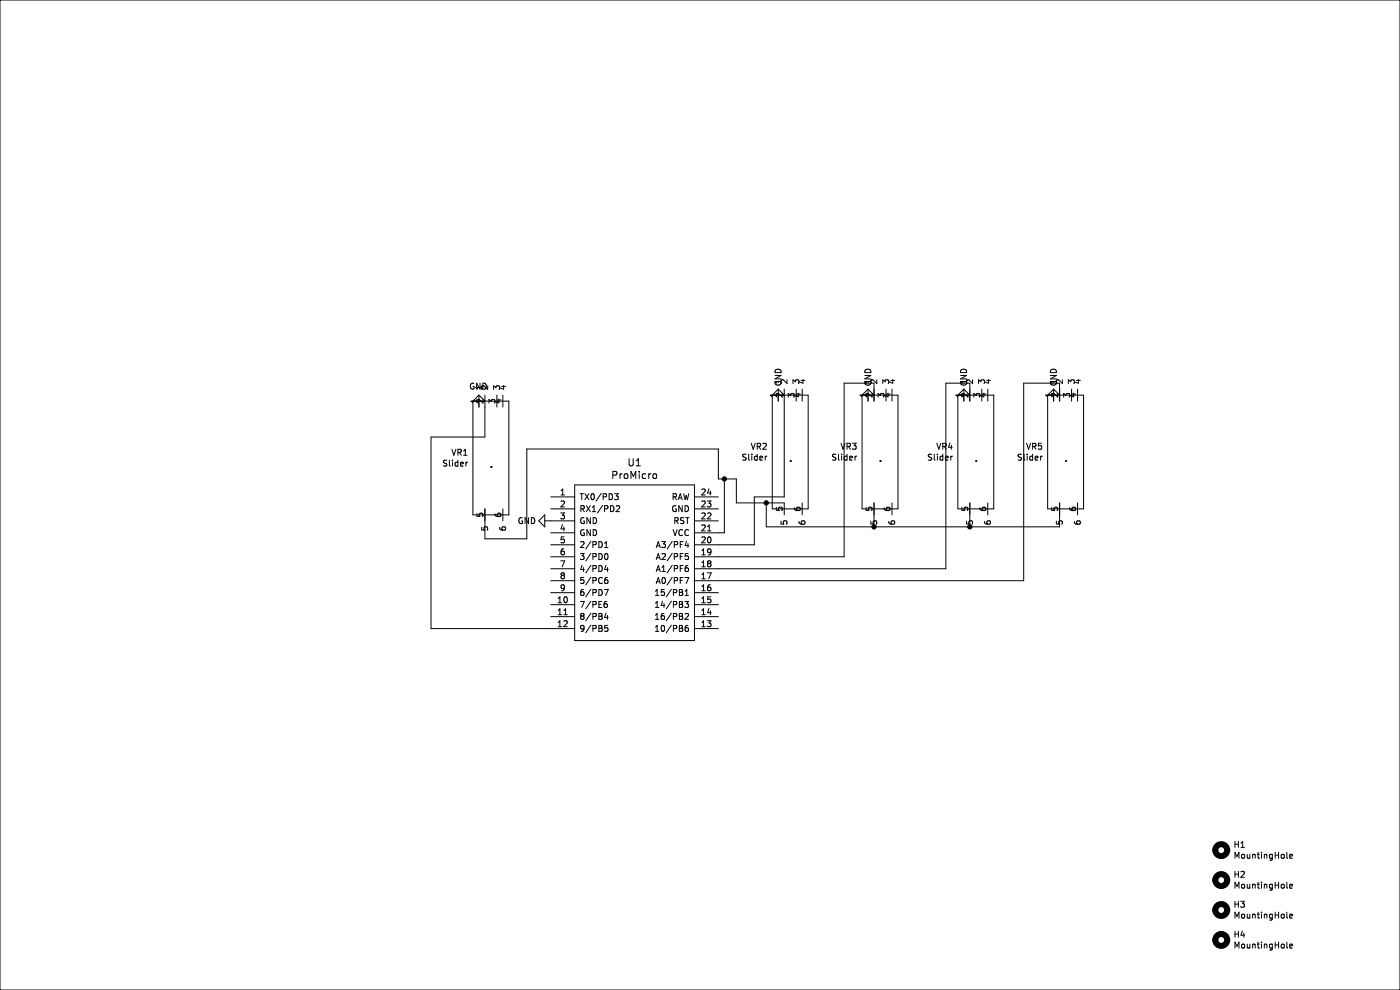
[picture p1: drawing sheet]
(kicad_sch (version 20230121) (generator eeschema)

 (paper "A4")

 (lib_symbols
  (symbol "Mechanical:MountingHole" (pin_names (offset 1.016)) (in_bom yes) (on_board yes)
   (property "Reference" "H" (at 0 5.08 0) (effects (font (size 1.27 1.27))))
   (property "Value" "MountingHole" (at 0 3.175 0) (effects (font (size 1.27 1.27))))
   (property "Footprint" "" (at 0 0 0) (effects (font (size 1.27 1.27)) hide))
   (property "Datasheet" "~" (at 0 0 0) (effects (font (size 1.27 1.27)) hide))
   (symbol "MountingHole_0_1"
    (circle (center 0 0) (radius 1.27) (stroke (width 1.27) (type default)) (fill (type none)))))
  (symbol "latest Auro-deej-rescue:ProMicro-keebio" (pin_names (offset 1.016)) (in_bom yes) (on_board yes)
   (property "Reference" "U" (at 0 0 0) (effects (font (size 1.524 1.524))))
   (property "Value" "keebio_ProMicro" (at 0 -19.05 0) (effects (font (size 1.524 1.524))))
   (property "Footprint" "" (at 26.67 -63.5 90) (effects (font (size 1.524 1.524)) hide))
   (property "Datasheet" "" (at 26.67 -63.5 90) (effects (font (size 1.524 1.524)) hide))
   (symbol "ProMicro-keebio_0_1"
    (rectangle (start -12.7 -16.51) (end 12.7 16.51) (stroke (width 0) (type solid)) (fill (type none))))
   (symbol "ProMicro-keebio_1_1"
    (pin input line (at -17.78 13.97 0) (length 5.08) (name "TX0/PD3" (effects (font (size 1.27 1.27)))) (number "1" (effects (font (size 1.27 1.27)))))
    (pin input line (at -17.78 -8.89 0) (length 5.08) (name "7/PE6" (effects (font (size 1.27 1.27)))) (number "10" (effects (font (size 1.27 1.27)))))
    (pin input line (at -17.78 -11.43 0) (length 5.08) (name "8/PB4" (effects (font (size 1.27 1.27)))) (number "11" (effects (font (size 1.27 1.27)))))
    (pin input line (at -17.78 -13.97 0) (length 5.08) (name "9/PB5" (effects (font (size 1.27 1.27)))) (number "12" (effects (font (size 1.27 1.27)))))
    (pin input line (at 17.78 -13.97 180) (length 5.08) (name "10/PB6" (effects (font (size 1.27 1.27)))) (number "13" (effects (font (size 1.27 1.27)))))
    (pin input line (at 17.78 -11.43 180) (length 5.08) (name "16/PB2" (effects (font (size 1.27 1.27)))) (number "14" (effects (font (size 1.27 1.27)))))
    (pin input line (at 17.78 -8.89 180) (length 5.08) (name "14/PB3" (effects (font (size 1.27 1.27)))) (number "15" (effects (font (size 1.27 1.27)))))
    (pin input line (at 17.78 -6.35 180) (length 5.08) (name "15/PB1" (effects (font (size 1.27 1.27)))) (number "16" (effects (font (size 1.27 1.27)))))
    (pin input line (at 17.78 -3.81 180) (length 5.08) (name "A0/PF7" (effects (font (size 1.27 1.27)))) (number "17" (effects (font (size 1.27 1.27)))))
    (pin input line (at 17.78 -1.27 180) (length 5.08) (name "A1/PF6" (effects (font (size 1.27 1.27)))) (number "18" (effects (font (size 1.27 1.27)))))
    (pin input line (at 17.78 1.27 180) (length 5.08) (name "A2/PF5" (effects (font (size 1.27 1.27)))) (number "19" (effects (font (size 1.27 1.27)))))
    (pin input line (at -17.78 11.43 0) (length 5.08) (name "RX1/PD2" (effects (font (size 1.27 1.27)))) (number "2" (effects (font (size 1.27 1.27)))))
    (pin input line (at 17.78 3.81 180) (length 5.08) (name "A3/PF4" (effects (font (size 1.27 1.27)))) (number "20" (effects (font (size 1.27 1.27)))))
    (pin input line (at 17.78 6.35 180) (length 5.08) (name "VCC" (effects (font (size 1.27 1.27)))) (number "21" (effects (font (size 1.27 1.27)))))
    (pin input line (at 17.78 8.89 180) (length 5.08) (name "RST" (effects (font (size 1.27 1.27)))) (number "22" (effects (font (size 1.27 1.27)))))
    (pin input line (at 17.78 11.43 180) (length 5.08) (name "GND" (effects (font (size 1.27 1.27)))) (number "23" (effects (font (size 1.27 1.27)))))
    (pin input line (at 17.78 13.97 180) (length 5.08) (name "RAW" (effects (font (size 1.27 1.27)))) (number "24" (effects (font (size 1.27 1.27)))))
    (pin input line (at -17.78 8.89 0) (length 5.08) (name "GND" (effects (font (size 1.27 1.27)))) (number "3" (effects (font (size 1.27 1.27)))))
    (pin input line (at -17.78 6.35 0) (length 5.08) (name "GND" (effects (font (size 1.27 1.27)))) (number "4" (effects (font (size 1.27 1.27)))))
    (pin input line (at -17.78 3.81 0) (length 5.08) (name "2/PD1" (effects (font (size 1.27 1.27)))) (number "5" (effects (font (size 1.27 1.27)))))
    (pin input line (at -17.78 1.27 0) (length 5.08) (name "3/PD0" (effects (font (size 1.27 1.27)))) (number "6" (effects (font (size 1.27 1.27)))))
    (pin input line (at -17.78 -1.27 0) (length 5.08) (name "4/PD4" (effects (font (size 1.27 1.27)))) (number "7" (effects (font (size 1.27 1.27)))))
    (pin input line (at -17.78 -3.81 0) (length 5.08) (name "5/PC6" (effects (font (size 1.27 1.27)))) (number "8" (effects (font (size 1.27 1.27)))))
    (pin input line (at -17.78 -6.35 0) (length 5.08) (name "6/PD7" (effects (font (size 1.27 1.27)))) (number "9" (effects (font (size 1.27 1.27)))))))
  (symbol "power:GND" (power) (pin_names (offset 0)) (in_bom yes) (on_board yes)
   (property "Reference" "#PWR" (at 0 -6.35 0) (effects (font (size 1.27 1.27)) hide))
   (property "Value" "GND" (at 0 -3.81 0) (effects (font (size 1.27 1.27))))
   (property "Footprint" "" (at 0 0 0) (effects (font (size 1.27 1.27)) hide))
   (property "Datasheet" "" (at 0 0 0) (effects (font (size 1.27 1.27)) hide))
   (symbol "GND_0_1"
    (polyline (pts (xy 0 0) (xy 0 -1.27) (xy 1.27 -1.27) (xy 0 -2.54) (xy -1.27 -1.27) (xy 0 -1.27)) (stroke (width 0) (type default)) (fill (type none))))
   (symbol "GND_1_1"
    (pin power_in line (at 0 0 270) (length 0) hide (name "GND" (effects (font (size 1.27 1.27)))) (number "1" (effects (font (size 1.27 1.27)))))))
  (symbol "slider-deej:Slider" (pin_names (offset 1.016)) (in_bom yes) (on_board yes)
   (property "Reference" "VR" (at 5.08 -1.27 0) (effects (font (size 1.27 1.27))))
   (property "Value" "Slider" (at -12.7 -7.62 0) (effects (font (size 1.27 1.27))))
   (property "Footprint" "" (at -6.35 -6.35 0) (effects (font (size 1.27 1.27)) hide))
   (property "Datasheet" "" (at -6.35 -6.35 0) (effects (font (size 1.27 1.27)) hide))
   (symbol "Slider_0_1"
    (rectangle (start 7.62 -1.27) (end 15.24 -25.4) (stroke (width 0) (type solid)) (fill (type none)))
    (rectangle (start 11.43 -11.43) (end 11.43 -11.43) (stroke (width 0) (type solid)) (fill (type none))))
   (symbol "Slider_1_1"
    (pin input line (at 8.89 -24.13 270) (length 2.54) (name "1" (effects (font (size 1.27 1.27)))) (number "1" (effects (font (size 1.27 1.27)))))
    (pin output line (at 10.16 -24.13 270) (length 2.54) (name "2" (effects (font (size 1.27 1.27)))) (number "2" (effects (font (size 1.27 1.27)))))
    (pin input line (at 12.7 -24.13 270) (length 2.54) (name "3" (effects (font (size 1.27 1.27)))) (number "3" (effects (font (size 1.27 1.27)))))
    (pin output line (at 13.97 -24.13 270) (length 2.54) (name "4" (effects (font (size 1.27 1.27)))) (number "4" (effects (font (size 1.27 1.27)))))
    (pin input line (at 10.16 -2.54 90) (length 2.54) (name "5" (effects (font (size 1.27 1.27)))) (number "5" (effects (font (size 1.27 1.27)))))
    (pin input line (at 13.97 -2.54 90) (length 2.54) (name "6" (effects (font (size 1.27 1.27)))) (number "6" (effects (font (size 1.27 1.27))))))))

 (junction (at 185.42 111.76) (diameter 0) (color 0 0 0 0))
 (junction (at 153.67 101.6) (diameter 0) (color 0 0 0 0))
 (junction (at 162.56 106.68) (diameter 0) (color 0 0 0 0))
 (junction (at 205.74 111.76) (diameter 0) (color 0 0 0 0))

 (wire (pts (xy 102.87 92.71) (xy 91.44 92.71)) (stroke (width 0) (type default)))
 (wire (pts (xy 179.07 81.28) (xy 185.42 81.28)) (stroke (width 0) (type default)))
 (wire (pts (xy 217.17 81.28) (xy 224.79 81.28)) (stroke (width 0) (type default)))
 (wire (pts (xy 156.21 106.68) (xy 156.21 101.6)) (stroke (width 0) (type default)))
 (wire (pts (xy 111.76 114.3) (xy 111.76 95.25)) (stroke (width 0) (type default)))
 (wire (pts (xy 205.74 106.68) (xy 205.74 111.76)) (stroke (width 0) (type default)))
 (wire (pts (xy 200.66 81.28) (xy 205.74 81.28)) (stroke (width 0) (type default)))
 (wire (pts (xy 166.37 105.41) (xy 160.02 105.41)) (stroke (width 0) (type default)))
 (wire (pts (xy 166.37 106.68) (xy 162.56 106.68)) (stroke (width 0) (type default)))
 (wire (pts (xy 162.56 106.68) (xy 156.21 106.68)) (stroke (width 0) (type default)))
 (wire (pts (xy 162.56 111.76) (xy 162.56 106.68)) (stroke (width 0) (type default)))
 (wire (pts (xy 185.42 106.68) (xy 185.42 111.76)) (stroke (width 0) (type default)))
 (wire (pts (xy 205.74 81.28) (xy 205.74 85.09)) (stroke (width 0) (type default)))
 (wire (pts (xy 166.37 85.09) (xy 166.37 105.41)) (stroke (width 0) (type default)))
 (wire (pts (xy 152.4 123.19) (xy 217.17 123.19)) (stroke (width 0) (type default)))
 (wire (pts (xy 102.87 107.95) (xy 102.87 114.3)) (stroke (width 0) (type default)))
 (wire (pts (xy 91.44 92.71) (xy 91.44 133.35)) (stroke (width 0) (type default)))
 (wire (pts (xy 160.02 115.57) (xy 152.4 115.57)) (stroke (width 0) (type default)))
 (wire (pts (xy 111.76 95.25) (xy 152.4 95.25)) (stroke (width 0) (type default)))
 (wire (pts (xy 102.87 114.3) (xy 111.76 114.3)) (stroke (width 0) (type default)))
 (wire (pts (xy 102.87 86.36) (xy 102.87 92.71)) (stroke (width 0) (type default)))
 (wire (pts (xy 205.74 111.76) (xy 185.42 111.76)) (stroke (width 0) (type default)))
 (wire (pts (xy 217.17 123.19) (xy 217.17 81.28)) (stroke (width 0) (type default)))
 (wire (pts (xy 153.67 101.6) (xy 152.4 101.6)) (stroke (width 0) (type default)))
 (wire (pts (xy 152.4 118.11) (xy 179.07 118.11)) (stroke (width 0) (type default)))
 (wire (pts (xy 224.79 106.68) (xy 224.79 111.76)) (stroke (width 0) (type default)))
 (wire (pts (xy 179.07 118.11) (xy 179.07 81.28)) (stroke (width 0) (type default)))
 (wire (pts (xy 200.66 120.65) (xy 200.66 81.28)) (stroke (width 0) (type default)))
 (wire (pts (xy 224.79 81.28) (xy 224.79 85.09)) (stroke (width 0) (type default)))
 (wire (pts (xy 160.02 105.41) (xy 160.02 115.57)) (stroke (width 0) (type default)))
 (wire (pts (xy 185.42 111.76) (xy 162.56 111.76)) (stroke (width 0) (type default)))
 (wire (pts (xy 153.67 101.6) (xy 153.67 113.03)) (stroke (width 0) (type default)))
 (wire (pts (xy 224.79 111.76) (xy 205.74 111.76)) (stroke (width 0) (type default)))
 (wire (pts (xy 152.4 95.25) (xy 152.4 101.6)) (stroke (width 0) (type default)))
 (wire (pts (xy 156.21 101.6) (xy 153.67 101.6)) (stroke (width 0) (type default)))
 (wire (pts (xy 91.44 133.35) (xy 116.84 133.35)) (stroke (width 0) (type default)))
 (wire (pts (xy 152.4 113.03) (xy 153.67 113.03)) (stroke (width 0) (type default)))
 (wire (pts (xy 152.4 120.65) (xy 200.66 120.65)) (stroke (width 0) (type default)))
 (wire (pts (xy 185.42 81.28) (xy 185.42 85.09)) (stroke (width 0) (type default)))

 (symbol (lib_id "power:GND") (at 116.84 110.49 270) (unit 1) (in_bom yes) (on_board yes) (dnp no)
  (property "Reference" "#PWR0101" (at 110.49 110.49 0) (effects (font (size 1.27 1.27)) hide))
  (property "Value" "GND" (at 111.76 110.49 90) (effects (font (size 1.27 1.27))))
  (property "Footprint" "" (at 116.84 110.49 0) (effects (font (size 1.27 1.27)) hide))
  (property "Datasheet" "" (at 116.84 110.49 0) (effects (font (size 1.27 1.27)) hide)) (pin "1")
  (instances (project "latest Auro-deej" (path "" (reference "#PWR0101") (unit 1))) (project "Deej" (path "" (reference "#PWR02") (unit 1)))))

 (symbol (lib_id "power:GND") (at 204.47 85.09 180) (unit 1) (in_bom yes) (on_board yes) (dnp no)
  (property "Reference" "#PWR0105" (at 204.47 78.74 0) (effects (font (size 1.27 1.27)) hide))
  (property "Value" "GND" (at 204.47 80.01 90) (effects (font (size 1.27 1.27))))
  (property "Footprint" "" (at 204.47 85.09 0) (effects (font (size 1.27 1.27)) hide))
  (property "Datasheet" "" (at 204.47 85.09 0) (effects (font (size 1.27 1.27)) hide)) (pin "1")
  (instances (project "latest Auro-deej" (path "" (reference "#PWR0105") (unit 1))) (project "Deej" (path "" (reference "#PWR05") (unit 1)))))

 (symbol (lib_id "power:GND") (at 101.6 86.36 180) (unit 1) (in_bom yes) (on_board yes) (dnp no)
  (property "Reference" "#PWR0102" (at 101.6 80.01 0) (effects (font (size 1.27 1.27)) hide))
  (property "Value" "GND" (at 101.473 81.9658 0) (effects (font (size 1.27 1.27))))
  (property "Footprint" "" (at 101.6 86.36 0) (effects (font (size 1.27 1.27)) hide))
  (property "Datasheet" "" (at 101.6 86.36 0) (effects (font (size 1.27 1.27)) hide)) (pin "1")
  (instances (project "latest Auro-deej" (path "" (reference "#PWR0102") (unit 1))) (project "Deej" (path "" (reference "#PWR01") (unit 1)))))

 (symbol (lib_id "slider-deej:Slider") (at 214.63 109.22 0) (mirror x) (unit 1) (in_bom yes) (on_board yes) (dnp no)
  (property "Reference" "VR5" (at 221.3102 94.7166 0) (effects (font (size 1.27 1.27)) (justify right)))
  (property "Value" "Slider" (at 221.3102 97.028 0) (effects (font (size 1.27 1.27)) (justify right)))
  (property "Footprint" "Auro-deej:Fdeej-slider" (at 208.28 102.87 0) (effects (font (size 1.27 1.27)) hide))
  (property "Datasheet" "" (at 208.28 102.87 0) (effects (font (size 1.27 1.27)) hide)) (pin "1") (pin "2") (pin "3") (pin "4") (pin "5") (pin "6")
  (instances (project "latest Auro-deej" (path "" (reference "VR5") (unit 1))) (project "Deej" (path "" (reference "VR5") (unit 1)))))

 (symbol (lib_id "Mechanical:MountingHole") (at 259.08 186.69 0) (unit 1) (in_bom yes) (on_board yes) (dnp no)
  (property "Reference" "H2" (at 261.62 185.5216 0) (effects (font (size 1.27 1.27)) (justify left)))
  (property "Value" "MountingHole" (at 261.62 187.833 0) (effects (font (size 1.27 1.27)) (justify left)))
  (property "Footprint" "MountingHole:MountingHole_4.3mm_M4_ISO7380" (at 259.08 186.69 0) (effects (font (size 1.27 1.27)) hide))
  (property "Datasheet" "~" (at 259.08 186.69 0) (effects (font (size 1.27 1.27)) hide))
  (instances (project "latest Auro-deej" (path "" (reference "H2") (unit 1))) (project "Deej" (path "" (reference "H2") (unit 1)))))

 (symbol (lib_id "power:GND") (at 184.15 85.09 180) (unit 1) (in_bom yes) (on_board yes) (dnp no)
  (property "Reference" "#PWR0104" (at 184.15 78.74 0) (effects (font (size 1.27 1.27)) hide))
  (property "Value" "GND" (at 184.15 80.01 90) (effects (font (size 1.27 1.27))))
  (property "Footprint" "" (at 184.15 85.09 0) (effects (font (size 1.27 1.27)) hide))
  (property "Datasheet" "" (at 184.15 85.09 0) (effects (font (size 1.27 1.27)) hide)) (pin "1")
  (instances (project "latest Auro-deej" (path "" (reference "#PWR0104") (unit 1))) (project "Deej" (path "" (reference "#PWR04") (unit 1)))))

 (symbol (lib_id "power:GND") (at 223.52 85.09 180) (unit 1) (in_bom yes) (on_board yes) (dnp no)
  (property "Reference" "#PWR0106" (at 223.52 78.74 0) (effects (font (size 1.27 1.27)) hide))
  (property "Value" "GND" (at 223.52 80.01 90) (effects (font (size 1.27 1.27))))
  (property "Footprint" "" (at 223.52 85.09 0) (effects (font (size 1.27 1.27)) hide))
  (property "Datasheet" "" (at 223.52 85.09 0) (effects (font (size 1.27 1.27)) hide)) (pin "1")
  (instances (project "latest Auro-deej" (path "" (reference "#PWR0106") (unit 1))) (project "Deej" (path "" (reference "#PWR06") (unit 1)))))

 (symbol (lib_id "power:GND") (at 165.1 85.09 180) (unit 1) (in_bom yes) (on_board yes) (dnp no)
  (property "Reference" "#PWR0103" (at 165.1 78.74 0) (effects (font (size 1.27 1.27)) hide))
  (property "Value" "GND" (at 165.1 80.01 90) (effects (font (size 1.27 1.27))))
  (property "Footprint" "" (at 165.1 85.09 0) (effects (font (size 1.27 1.27)) hide))
  (property "Datasheet" "" (at 165.1 85.09 0) (effects (font (size 1.27 1.27)) hide)) (pin "1")
  (instances (project "latest Auro-deej" (path "" (reference "#PWR0103") (unit 1))) (project "Deej" (path "" (reference "#PWR03") (unit 1)))))

 (symbol (lib_id "Mechanical:MountingHole") (at 259.08 193.04 0) (unit 1) (in_bom yes) (on_board yes) (dnp no)
  (property "Reference" "H3" (at 261.62 191.8716 0) (effects (font (size 1.27 1.27)) (justify left)))
  (property "Value" "MountingHole" (at 261.62 194.183 0) (effects (font (size 1.27 1.27)) (justify left)))
  (property "Footprint" "MountingHole:MountingHole_4.3mm_M4_ISO7380" (at 259.08 193.04 0) (effects (font (size 1.27 1.27)) hide))
  (property "Datasheet" "~" (at 259.08 193.04 0) (effects (font (size 1.27 1.27)) hide))
  (instances (project "latest Auro-deej" (path "" (reference "H3") (unit 1))) (project "Deej" (path "" (reference "H3") (unit 1)))))

 (symbol (lib_id "slider-deej:Slider") (at 156.21 109.22 0) (mirror x) (unit 1) (in_bom yes) (on_board yes) (dnp no)
  (property "Reference" "VR2" (at 162.8902 94.7166 0) (effects (font (size 1.27 1.27)) (justify right)))
  (property "Value" "Slider" (at 162.8902 97.028 0) (effects (font (size 1.27 1.27)) (justify right)))
  (property "Footprint" "Auro-deej:Fdeej-slider" (at 149.86 102.87 0) (effects (font (size 1.27 1.27)) hide))
  (property "Datasheet" "" (at 149.86 102.87 0) (effects (font (size 1.27 1.27)) hide)) (pin "1") (pin "2") (pin "3") (pin "4") (pin "5") (pin "6")
  (instances (project "latest Auro-deej" (path "" (reference "VR2") (unit 1))) (project "Deej" (path "" (reference "VR2") (unit 1)))))

 (symbol (lib_id "slider-deej:Slider") (at 92.71 110.49 0) (mirror x) (unit 1) (in_bom yes) (on_board yes) (dnp no)
  (property "Reference" "VR1" (at 99.3902 95.9866 0) (effects (font (size 1.27 1.27)) (justify right)))
  (property "Value" "Slider" (at 99.3902 98.298 0) (effects (font (size 1.27 1.27)) (justify right)))
  (property "Footprint" "Auro-deej:Fdeej-slider" (at 86.36 104.14 0) (effects (font (size 1.27 1.27)) hide))
  (property "Datasheet" "" (at 86.36 104.14 0) (effects (font (size 1.27 1.27)) hide)) (pin "1") (pin "2") (pin "3") (pin "4") (pin "5") (pin "6")
  (instances (project "latest Auro-deej" (path "" (reference "VR1") (unit 1))) (project "Deej" (path "" (reference "VR1") (unit 1)))))

 (symbol (lib_id "slider-deej:Slider") (at 175.26 109.22 0) (mirror x) (unit 1) (in_bom yes) (on_board yes) (dnp no)
  (property "Reference" "VR3" (at 181.9402 94.7166 0) (effects (font (size 1.27 1.27)) (justify right)))
  (property "Value" "Slider" (at 181.9402 97.028 0) (effects (font (size 1.27 1.27)) (justify right)))
  (property "Footprint" "Auro-deej:Fdeej-slider" (at 168.91 102.87 0) (effects (font (size 1.27 1.27)) hide))
  (property "Datasheet" "" (at 168.91 102.87 0) (effects (font (size 1.27 1.27)) hide)) (pin "1") (pin "2") (pin "3") (pin "4") (pin "5") (pin "6")
  (instances (project "latest Auro-deej" (path "" (reference "VR3") (unit 1))) (project "Deej" (path "" (reference "VR3") (unit 1)))))

 (symbol (lib_id "latest Auro-deej-rescue:ProMicro-keebio") (at 134.62 119.38 0) (unit 1) (in_bom yes) (on_board yes) (dnp no)
  (property "Reference" "U1" (at 134.62 98.1202 0) (effects (font (size 1.524 1.524))))
  (property "Value" "ProMicro" (at 134.62 100.8126 0) (effects (font (size 1.524 1.524))))
  (property "Footprint" "Keebio-Parts:ArduinoProMicro" (at 161.29 182.88 90) (effects (font (size 1.524 1.524)) hide))
  (property "Datasheet" "" (at 161.29 182.88 90) (effects (font (size 1.524 1.524)) hide)) (pin "1") (pin "10") (pin "11") (pin "12") (pin "13") (pin "14") (pin "15") (pin "16") (pin "17") (pin "18") (pin "19") (pin "2") (pin "20") (pin "21") (pin "22") (pin "23") (pin "24") (pin "3") (pin "4") (pin "5") (pin "6") (pin "7") (pin "8") (pin "9")
  (instances (project "latest Auro-deej" (path "" (reference "U1") (unit 1))) (project "Deej" (path "" (reference "U1") (unit 1)))))

 (symbol (lib_id "Mechanical:MountingHole") (at 259.08 199.39 0) (unit 1) (in_bom yes) (on_board yes) (dnp no)
  (property "Reference" "H4" (at 261.62 198.2216 0) (effects (font (size 1.27 1.27)) (justify left)))
  (property "Value" "MountingHole" (at 261.62 200.533 0) (effects (font (size 1.27 1.27)) (justify left)))
  (property "Footprint" "MountingHole:MountingHole_4.3mm_M4_ISO7380" (at 259.08 199.39 0) (effects (font (size 1.27 1.27)) hide))
  (property "Datasheet" "~" (at 259.08 199.39 0) (effects (font (size 1.27 1.27)) hide))
  (instances (project "latest Auro-deej" (path "" (reference "H4") (unit 1))) (project "Deej" (path "" (reference "H4") (unit 1)))))

 (symbol (lib_id "Mechanical:MountingHole") (at 259.08 180.34 0) (unit 1) (in_bom yes) (on_board yes) (dnp no)
  (property "Reference" "H1" (at 261.62 179.1716 0) (effects (font (size 1.27 1.27)) (justify left)))
  (property "Value" "MountingHole" (at 261.62 181.483 0) (effects (font (size 1.27 1.27)) (justify left)))
  (property "Footprint" "MountingHole:MountingHole_4.3mm_M4_ISO7380" (at 259.08 180.34 0) (effects (font (size 1.27 1.27)) hide))
  (property "Datasheet" "~" (at 259.08 180.34 0) (effects (font (size 1.27 1.27)) hide))
  (instances (project "latest Auro-deej" (path "" (reference "H1") (unit 1))) (project "Deej" (path "" (reference "H1") (unit 1)))))

 (symbol (lib_id "slider-deej:Slider") (at 195.58 109.22 0) (mirror x) (unit 1) (in_bom yes) (on_board yes) (dnp no)
  (property "Reference" "VR4" (at 202.2602 94.7166 0) (effects (font (size 1.27 1.27)) (justify right)))
  (property "Value" "Slider" (at 202.2602 97.028 0) (effects (font (size 1.27 1.27)) (justify right)))
  (property "Footprint" "Auro-deej:Fdeej-slider" (at 189.23 102.87 0) (effects (font (size 1.27 1.27)) hide))
  (property "Datasheet" "" (at 189.23 102.87 0) (effects (font (size 1.27 1.27)) hide)) (pin "1") (pin "2") (pin "3") (pin "4") (pin "5") (pin "6")
  (instances (project "latest Auro-deej" (path "" (reference "VR4") (unit 1))) (project "Deej" (path "" (reference "VR4") (unit 1)))))

 (sheet_instances (path "" (page "1"))))
